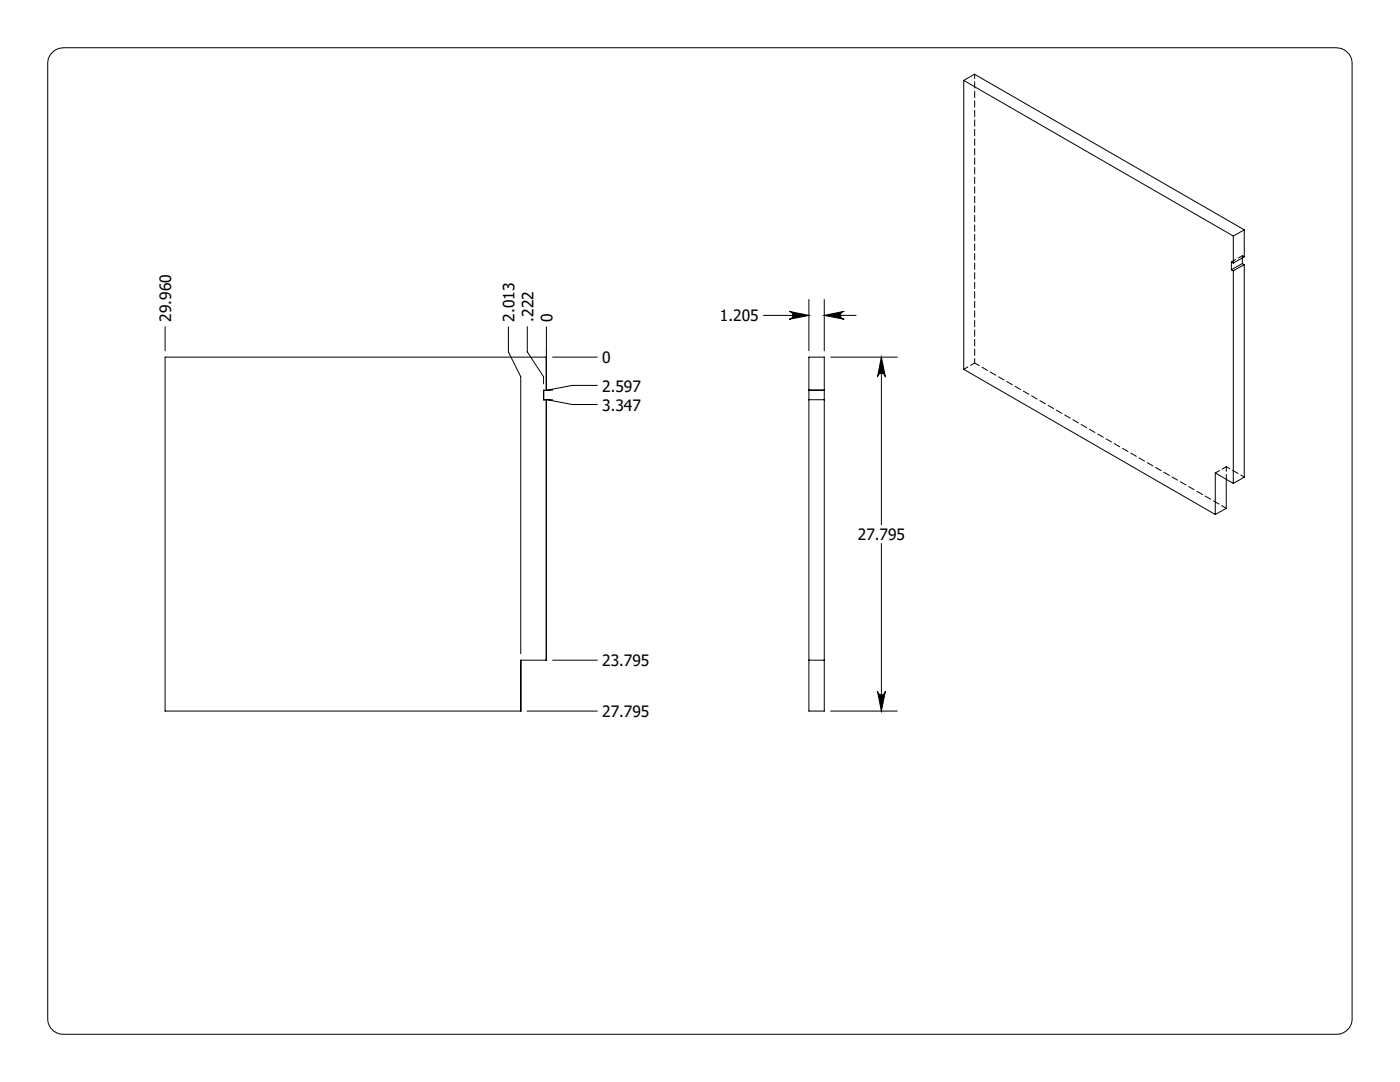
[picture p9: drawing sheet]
<svg xmlns="http://www.w3.org/2000/svg" width="279mm" height="216mm" viewBox="0 0 279 216" stroke-linecap="round" stroke-linejoin="round" font-family="sans-serif">
<g fill="none" stroke="#000" stroke-width=".2">
<path d="M10.2 10.8a3.3 3.3 0 0 1 2.5-1.3h254a3.2 3.2 0 0 1 3.1 3.2v190.5a3.1 3.1 0 0 1-3.1 3.2h-254a3.1 3.1 0 0 1-3.2-3.2v-190.5a2.93 2.93 0 0 1 .7-1.9zM192.3 16.1l2.2-1.3 53.8 31.1M192.3 16.1l53.8 31M192.3 16.1v57.6l50.2 29M161.4 59.8v10.2M164.5 59.8v10.2M245.7 53.8l.4 .2M246.1 47.1v5.4M246.1 54v42.4M246.1 52.5l-.4-.2v1.5M247.9 52.6l-2.2 1.2M247.9 51.5v1.1"/>
<path d="M247.9 52.6l.4 .2M248.3 45.9l-2.2 1.2M248.3 45.9v5.4l-2.2 1.2M248.3 52.8l-2.2 1.2M248.3 52.8v42.4l-2.2 1.2M32.9 65.2v4.8M101.5 65.2v5l2.4 5v55.3M105.2 65.2v5l3.3 5v1.4M108.5 79.8h.5v51.9M108.5 77.9v1.9M109 71.3h.1M109 71.3h-76.1v70.6h71"/>
<path d="M109 71.3v6.6M109 65.2v12.7h-.5v1.9M110.3 71.3h8.9M110.3 79.8h-1.1l5 .9h5M119.2 76.9h-5l-5 1h1.1M152.4 62.9h9M157.5 62.1l3.9 .8-3.9 .8a.79 .79 0 0 0 .7-.8 .79 .79 0 0 0-.7-.8zM161.4 79.8h3.1M161.4 77.9h3.1zM161.4 77.9h.1M161.4 71.3h3.1v70.6h-3.1zM164.5 62.9h6.4"/>
<path d="M164.5 62.9l4-.8a.79 .79 0 0 0-.8 .8 .79 .79 0 0 0 .8 .8zM165.8 71.3h13.3M175.9 71.3l.8 3.9a.79 .79 0 0 0-.8-.7 .79 .79 0 0 0-.8 .7zM175.9 71.3v33.4M244.7 95.6v5.8l-2.2 1.3M246.1 96.4l-3.6-2v8.3M175.9 108.4v33.5M104 131.7l-.1 10.2M109 131.7h-5.1v10.2M110.3 131.7h8.9M161.4 131.7h3.1M175.1 137.9a.79 .79 0 0 0 .8 .8 .79 .79 0 0 0 .8-.8l-.8 4z"/>
<path d="M105.2 141.9h14M165.8 141.9h13.3"/>
</g>
<path d="M175.9 71.3l.8 3.9a.79 .79 0 0 0-.8-.7 .79 .79 0 0 0-.8 .7zM175.1 137.9a.79 .79 0 0 0 .8 .8 .79 .79 0 0 0 .8-.8l-.8 4zM157.5 62.1l3.9 .8-3.9 .8a.79 .79 0 0 0 .7-.8 .79 .79 0 0 0-.7-.8zM164.5 62.9l4-.8a.79 .79 0 0 0-.8 .8 .79 .79 0 0 0 .8 .8z" fill="#000"/>
<path d="M248 51v.4M248.3 51.2l-.3-.2" fill="none" stroke="#000" stroke-width=".2" stroke-dasharray="1.3 .6"/>
<path d="M245.8 52.3l2.2-1.3M194.5 72.4l-2.1 1.3M242.5 94.4l2.2-1.3M244.7 95.6v-2.5" fill="none" stroke="#000" stroke-width=".2" stroke-dasharray="1.3 .6" stroke-dashoffset=".3"/>
<path d="M248.3 95.2l-3.6-2.1" fill="none" stroke="#000" stroke-width=".2" stroke-dasharray="1.3 .6" stroke-dashoffset=".5"/>
<path d="M244.7 101.4l-50.2-29" fill="none" stroke="#000" stroke-width=".2" stroke-dasharray="1.3 .6" stroke-dashoffset=".2"/>
<path d="M194.5 14.8v57.6" fill="none" stroke="#000" stroke-width=".2" stroke-dasharray="1.3 .6" stroke-dashoffset=".4"/>
<g font-size="3.1">
<text x="34.2" y="64.2" transform="rotate(-90 34.2 64.2)">29.960</text>
<text x="102.7" y="64.2" transform="rotate(-90 102.7 64.2)">2.013</text>
<text x="106.5" y="64.2" transform="rotate(-90 106.5 64.2)">.222</text>
<text x="110.3" y="64.2" transform="rotate(-90 110.3 64.2)">0</text>
<text x="143.7" y="64.1">1.205</text>
<text x="120.2" y="72.5">0</text>
<text x="120.2" y="78.1">2.597</text>
<text x="120.2" y="81.9">3.347</text>
<text x="171.2" y="107.8">27.795</text>
<text x="120.2" y="132.9">23.795</text>
<text x="120.2" y="143.1">27.795</text>
</g>
</svg>
